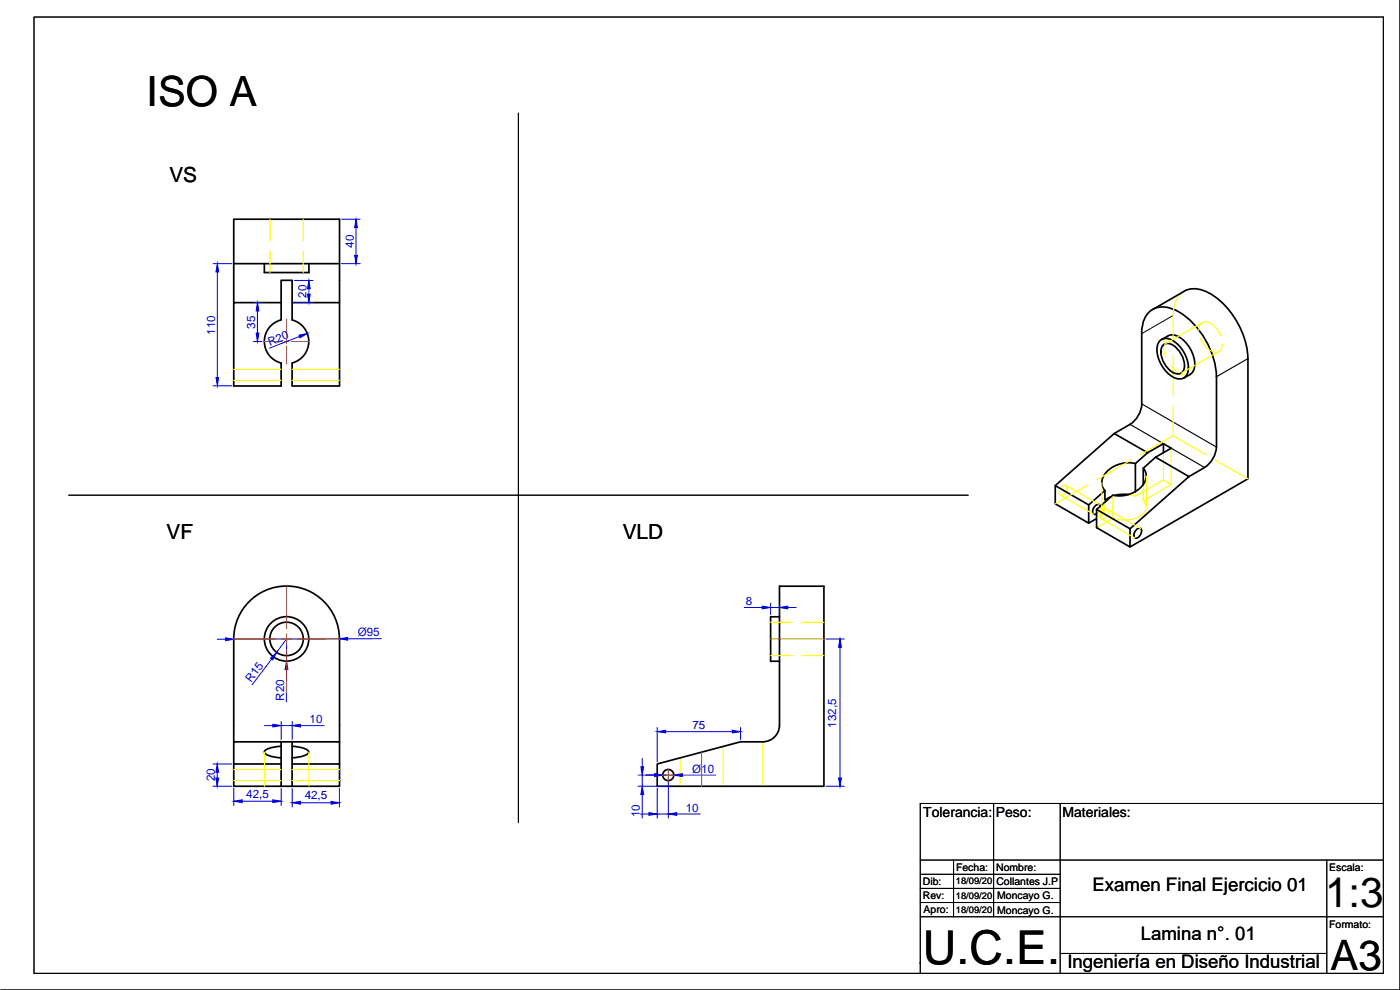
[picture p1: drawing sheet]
<svg xmlns="http://www.w3.org/2000/svg" width="420mm" height="297mm" viewBox="0 0 420 297" stroke-linecap="round" stroke-linejoin="round" font-family="sans-serif">
<!-- layer: MD_Visible -->
<g fill="none" stroke="#000" stroke-width=".51">
<path d="M70.1 79.1h31.8M70.1 79.1v11.7M70.1 79.1v-13.3h31.8v25M79.3 79.1v2.7h13.4v-2.7M84.3 96a6.7 6.7 0 0 0-5 6.5 6.7 6.7 0 0 0 5 6.4M84.4 96v-11.9h3.3v11.9M84.4 90.8h-14.3v25h14.3v-6.9M87.7 96a6.7 6.7 0 0 1 5 6.5 6.7 6.7 0 0 1-5 6.4M87.7 90.8h14.2v25h-14.2v-6.9M355.4 87.4a7.9 7.9 0 0 1 7.9 .7 24.7 24.7 0 0 1 11.2 19.5M355.4 87.4l-9.5 5.5M348.3 102a3.6 3.6 0 0 1 4.4 .7 9.6 9.6 0 0 1 3.7 9.4 2.77 2.77 0 0 1-4.5 1 9.6 9.6 0 0 1-4.4-9.9z"/>
<path d="M348.7 101.9a4.4 4.4 0 0 1 6.6 .3 9.4 9.4 0 0 1 3 8.6 4.4 4.4 0 0 1-3 2.6M349 103.6a2.56 2.56 0 0 1 3.6 .4 7 7 0 0 1 2.6 7.1 2.11 2.11 0 0 1-3.3 .6 7.2 7.2 0 0 1-3.2-7.6zM374.5 107.6v36.1l-35.4 20.4M334.4 130.1l4.7-2.8a7.8 7.8 0 0 0 3.5-6.1v-21.1a7.4 7.4 0 0 1 4.2-7.7 10.2 10.2 0 0 1 9.5 2.9 25.2 25.2 0 0 1 8.8 17.7v21.1M340.7 139.1a8.5 8.5 0 0 0-9.9 4.8 3.5 3.5 0 0 0 .8 3.3M344.4 135.8l-3.7 3.3v8.4M344.4 135.8l4.8-2.7v2.7M344.4 135.8l-10-5.7-17.7 15.6M346.8 137.2l-3.7 3.3v4.9M346.8 137.2l10 5.8-17.7 15.7M349.2 133.1l2.3 1.4-4.7 2.7M365.1 134.1a7.8 7.8 0 0 1-3.6 6.1"/>
<path d="M326.7 151.5l-10-5.8v5.5l10 5.8M329.1 152.9l10 5.8v5.4l-10-5.8zM329.1 155.6l-2.4 1.4M330.2 151.8a.89 .89 0 0 0-.9-.5 .89 .89 0 0 0-.8 .6l-.6 1.3a.76 .76 0 0 0 .2 1 .76 .76 0 0 0 1 0M331.6 150.7v-3.5l-4.9 4.3v5.5M333.3 149.1l-1.7 1.1M338.7 148.4l-2.4-.1-1.8 .3M341.1 158.9a.85 .85 0 0 1 1.5 0 2.2 2.2 0 0 1-1.9 2.6 1.59 1.59 0 0 1 .4-2.6zM343.1 140.5a4.1 4.1 0 0 1-1 6 9.2 9.2 0 0 1-8.2 2l-4.8 4.4M361.5 140.3l-4.7 2.7M233.9 175.9h13.4v60h-50.1v-6.7l25.1-6.6h6.6a5 5 0 0 0 5-5zM233.9 185.1h-2.6v13.3h2.6"/>
<path d="M70.1 222.6v-30.9a15.9 15.9 0 0 1 15.9-15.9 15.9 15.9 0 0 1 15.9 15.9v30.9M84.3 223.9l-3.6 .6a1.32 1.32 0 0 0-1.3 1.4l.7 .6 1.4 .5 2.8 .4M84.4 229.2h-14.3v6.7h14.3M84.4 222.6h-14.3v6.6M84.4 235.9h3.3M87.7 223.9l3.6 .6a1.32 1.32 0 0 1 1.3 1.4l-.7 .6-1.4 .5-2.8 .4M87.7 222.6h-3.3v13.3M87.7 222.6v13.3M87.7 229.2h14.2v6.7h-14.2M87.7 222.6h14.2v6.6"/>
<circle cx="86" cy="191.7" r="6.7"/>
<circle cx="86" cy="191.7" r="5"/>
<circle cx="200.6" cy="232.5" r="1.67"/>
</g>
<!-- layer: MD_Oculto -->
<g fill="none" stroke="#ff0" stroke-width=".34">
<path d="M81 65.8v6.5M81 75.3v6.5M91 65.8v6.5M91 75.3v6.5M355.4 87.4a7.8 7.8 0 0 0-3.3 7.2v9.1M359.7 99.1a2.2 2.2 0 0 1 1.2-2.4 2.2 2.2 0 0 1 2.6 .4l1.8 1.7 1 1.9M360.8 96.8l-11.3 6.5M70.1 110.8h14.3M70.1 114.1h14.3M87.7 110.8h14.2M87.7 114.1h14.2M350.5 100.8a4.8 4.8 0 0 0-.8 5.8l.2 .5"/>
<path d="M351.4 109.8a6 6 0 0 0 5.3 2.8l.5-.3M352.1 106.7v12M360.3 101.5a5.8 5.8 0 0 0 5 4.1 2.25 2.25 0 0 0 1.5-2.4M365.8 105.4l-11.3 6.6M339.6 138l-10.4 6M349.2 135.8v8.2l-8.5 4.9M351.5 134.5v10.9l-2.3-1.4M352.1 130.8l-9.9 5.6M352.1 130.8l9.9 5.7M352.1 121.7v9.1M364.6 138l9.9 5.7M318.2 148.5l10.1 5.8"/>
<path d="M318.7 146a.89 .89 0 0 1 1.3-.3 .89 .89 0 0 1 .2 1.3 1.7 1.7 0 0 1-2.1 1.4 1.95 1.95 0 0 1 .6-2.4zM319.9 145.6l10 5.8M326.6 145.4l-9.9 5.8M330.2 151.8a2.47 2.47 0 0 1-1.1 2.4M330.6 155.7l10.1 5.7M330.7 144.9v7.3M331.1 153.1a.88 .88 0 0 1 1.2-.3 .88 .88 0 0 1 .3 1.3 1.74 1.74 0 0 1-2.1 1.5 1.95 1.95 0 0 1 .6-2.5zM331.6 150.2a2.55 2.55 0 0 0 0 3.9M331.6 150.7v3.4M331.6 154.1l-2.5 1.5M332.3 152.8l10 5.8M334 148.6v6.9a9.3 9.3 0 0 0 9.5-1.8 2.48 2.48 0 0 0-.4-3.5"/>
<path d="M334 155.5l-4.9 2.8M334.6 148.7l-1.3 .4M338.7 148.4l2 .5M340.7 147.5v1.4M344 142.8v9.4M351.5 145.4l-8.4 4.8v-4.8M231.3 196.7h6.4M231.3 186.7h6.4M240.7 196.7h6.6M240.7 186.7h6.6M70.1 230.9h14.3M70.1 234.2h14.3"/>
<path d="M79.3 225.7v10.2M87.7 230.9h14.2M87.7 234.2h14.2M92.7 225.7v10.2M204.1 227.4v8.5M217 224v11.9M228.9 222.6v13.3"/>
</g>
<!-- layer: MD_Visible fina -->
<path d="M374.5 107.6l-9.4 5.4M339.1 127.3l10.1 5.8M342.6 121.2l22.5 12.9M351.5 134.5l10 5.8" fill="none" stroke="#000" stroke-width=".34"/>
<!-- layer: MD_Oculta fina -->
<path d="M352.1 94.6l-9.5 5.5" fill="none" stroke="#000" stroke-width=".3"/>
<!-- layer: 0 -->
<g fill="none" stroke="#000" stroke-width=".3">
<path d="M10.2 5.1h405v286.9h-405zM420.2 .1v296.9h-420M155.6 33.9v212.9M20.6 148.6h270M276.2 258h139M286.2 258v17.1M298.2 241.1v34M318.2 241.1v50.9M398.2 258v34M415.2 241.1h-139v50.9M276.2 275.1h139M276.2 270.8h42"/>
<path d="M276.2 266.6h42M276.2 262.3h42M276.2 289.1h.1M318.2 286.1h80"/>
</g>
<!-- layer: Cotas -->
<g fill="none" stroke="#00d" stroke-width=".3">
<path d="M64 79.1h5.6M102.5 65.8h5.6M102.5 79.1h5.6M106.8 68.3v8.3M65.2 81.6v31.7M76 90.8h2.6M77.3 93.3v6.6M88.3 90.8h5.6M88.3 84.1h5.6M92.7 86.6v1.7M64 115.8h5.6M76 102.5h2.6"/>
<path d="M89.9 101l-9 3.5M65.2 191.8h2.5M81.5 197.7l-5.9 7.8M83 195.7l3-4v6.7M101.9 191.7l-31.7 .1M114.4 191.6l-10 .1M223.4 182.3h5.4M231.3 181v3.4M231.3 182.3h2.6M233.9 181v3.4M236.4 182.3h2.5M247.9 191.7h5.5"/>
<path d="M252.1 194.2v39.2M79.4 217.7h2.5M84.4 216.5v5.4M84.4 217.7h3.3M86 200.9l-.1 9.7M87.7 216.5v5.4M90.2 217.7h7.1M197.2 218.3v10.3M199.8 219.5h20M222.3 218.3v3.6M63.9 235.9h5.7M63.9 229.2h5.7"/>
<path d="M65.2 231.7v1.7M70.2 236.5v5.2M84.4 236.5v5.2M87.7 236.5v5.6M101.9 236.5v5.6M191.5 232.6h10.8M191.5 235.9h8.4M192.7 227.6v2.5M192.7 232.6v3.3M192.7 238.4v7.1M197.2 236.5v9M200.6 233.2v12.3"/>
<path d="M204.8 232.6h10M247.9 235.9h5.5M72.7 240.4h9.2M90.2 240.9h9.2M192.2 244.2h2.5M197.2 244.2h3.4M203.1 244.2h7.1"/>
</g>
<g fill="#00d" stroke="#00d" stroke-width=".3">
<path d="M106.8 65.8l.5 2.5h-.9z"/>
<path d="M106.4 76.6h.9l-.5 2.5z"/>
<path d="M65.2 79.1l.4 2.5h-.8z"/>
<path d="M64.8 113.3h.8l-.4 2.5z"/>
<path d="M70.2 240.4l2.5-.4v.8z"/>
<path d="M81.9 240l2.5 .4-2.5 .4z"/>
<path d="M87.7 240.9l2.5-.5v.9z"/>
<path d="M99.4 240.4l2.5 .5-2.5 .4z"/>
<path d="M86 198.4l.4 2.5h-.8z"/>
<path d="M81.2 197.5l1.8-1.8-1.1 2.3z"/>
<path d="M67.7 191.4l2.5 .4-2.5 .4z"/>
<path d="M101.9 191.7l2.5-.5v.9z"/>
<path d="M196.4 232.1l2.5 .5-2.5 .4z"/>
<path d="M202.3 232.6l2.5-.5v.9z"/>
<path d="M64.8 233.4h.8l-.4 2.5z"/>
<path d="M65.2 229.2l.4 2.5h-.8z"/>
<path d="M251.7 233.4h.8l-.4 2.5z"/>
<path d="M252.1 191.7l.4 2.5h-.8z"/>
<path d="M89.7 100.6l2.5-.5-2.2 1.2z"/>
<path d="M219.8 219.1l2.5 .4-2.5 .4z"/>
<path d="M197.2 219.5l2.6-.4v.8z"/>
<path d="M81.9 217.3l2.5 .4-2.5 .4z"/>
<path d="M87.7 217.7l2.5-.4v.8z"/>
<path d="M233.9 182.3l2.5-.5v.9z"/>
<path d="M228.8 181.8l2.5 .5-2.5 .4z"/>
<path d="M92.3 88.3h.8l-.4 2.5z"/>
<path d="M92.7 84.1l.4 2.5h-.8z"/>
<path d="M192.3 230.1h.9l-.5 2.5z"/>
<path d="M192.7 235.9l.5 2.5h-.9z"/>
<path d="M194.7 243.8l2.5 .4-2.5 .4z"/>
<path d="M200.6 244.2l2.5-.4v.8z"/>
<path d="M76.9 99.9h.8l-.4 2.6z"/>
<path d="M77.3 90.8l.4 2.5h-.8z"/>
</g>
<!-- layer: Ejes -->
<g fill="none" stroke="#ff3f00" stroke-width=".3">
<path d="M86 95.7v5.4M79.2 102.5h5.5M85.3 102.5h1.4M86 101.8v1.3M86 103.8v5.4M87.4 102.5h5.4M86 175.8v12.8M70.1 191.7h12.7M84.5 191.7h3.1M86 190.1v3.2M86 194.9v12.8M89.2 191.7h12.8"/>
<path d="M231.1 191.7h16.3M198.8 232.6h1.4M200.4 232.6h.3M200.6 230.8v1.4M200.6 232.4v.3M200.6 232.9v1.4M200.9 232.6h1.5M210.6 225.5v10.5"/>
</g>
<text font-size="14" x="277" y="289.2">U.C.E.</text>
<g font-size="12.6">
<text x="397.7" y="272.3">1:3</text>
<text x="399.3" y="290.9">A3</text>
</g>
<text font-size="12.5" x="44" y="31.8">ISO A</text>
<g font-size="6.2">
<text x="50.8" y="54.5">VS</text>
<text x="50" y="161.8">VF</text>
<text x="186.9" y="161.7">VLD</text>
</g>
<g font-size="5.6">
<text x="327.9" y="267.4">Examen Final Ejercicio 01</text>
<text x="342.3" y="282">Lamina n°. 01</text>
<text x="320.3" y="290.5">Ingeniería en Diseño Industrial</text>
</g>
<g font-size="4.2">
<text x="277.1" y="245.1">Tolerancia:</text>
<text x="298.9" y="245.1">Peso:</text>
<text x="318.9" y="245.1">Materiales:</text>
</g>
<g font-size="3.5" fill="#00d">
<text x="106.2" y="74.3" transform="rotate(-90 106.2 74.3)">40</text>
<text x="92" y="89.4" transform="rotate(-90 92 89.4)">20</text>
<text x="64.6" y="100.5" transform="rotate(-90 64.6 100.5)">110</text>
<text x="76.6" y="98.6" transform="rotate(-90 76.6 98.6)">35</text>
<text x="80.9" y="103.7" transform="rotate(-21 80.9 103.7)">R20</text>
<text x="223.8" y="181.6">8</text>
<text x="107.4" y="190.9">Ø95</text>
<text x="75.4" y="204.8" transform="rotate(-53 75.4 204.8)">R15</text>
<text x="85.3" y="210.3" transform="rotate(-90 85.3 210.3)">R20</text>
<text x="92.9" y="217.1">10</text>
<text x="207.8" y="218.8">75</text>
<text x="251" y="218.3" transform="rotate(-90 251 218.3)">132,5</text>
<text x="207.7" y="231.8">Ø10</text>
<text x="64.5" y="234.5" transform="rotate(-90 64.5 234.5)">20</text>
<text x="73.9" y="239.3">42,5</text>
<text x="91.4" y="239.8">42,5</text>
<text x="192.1" y="245.2" transform="rotate(-90 192.1 245.2)">10</text>
<text x="205.8" y="243.6">10</text>
</g>
<g font-size="3.1">
<text x="286.9" y="261.3">Fecha:</text>
<text x="299" y="261.3">Nombre:</text>
<text x="398.9" y="261.3">Escala:</text>
<text x="276.9" y="265.5">Dib:</text>
<text x="276.9" y="269.8">Rev:</text>
<text x="299" y="265.6">Collantes J.P</text>
<text x="299.3" y="269.9">Moncayo G.</text>
<text x="277.2" y="274.1">Apro:</text>
<text x="299.3" y="274.1">Moncayo G.</text>
<text x="398.9" y="278.3">Formato:</text>
</g>
<g font-size="2.8">
<text x="286.9" y="265.3">18/09/20</text>
<text x="286.9" y="269.6">18/09/20</text>
<text x="286.9" y="273.8">18/09/20</text>
</g>
</svg>
